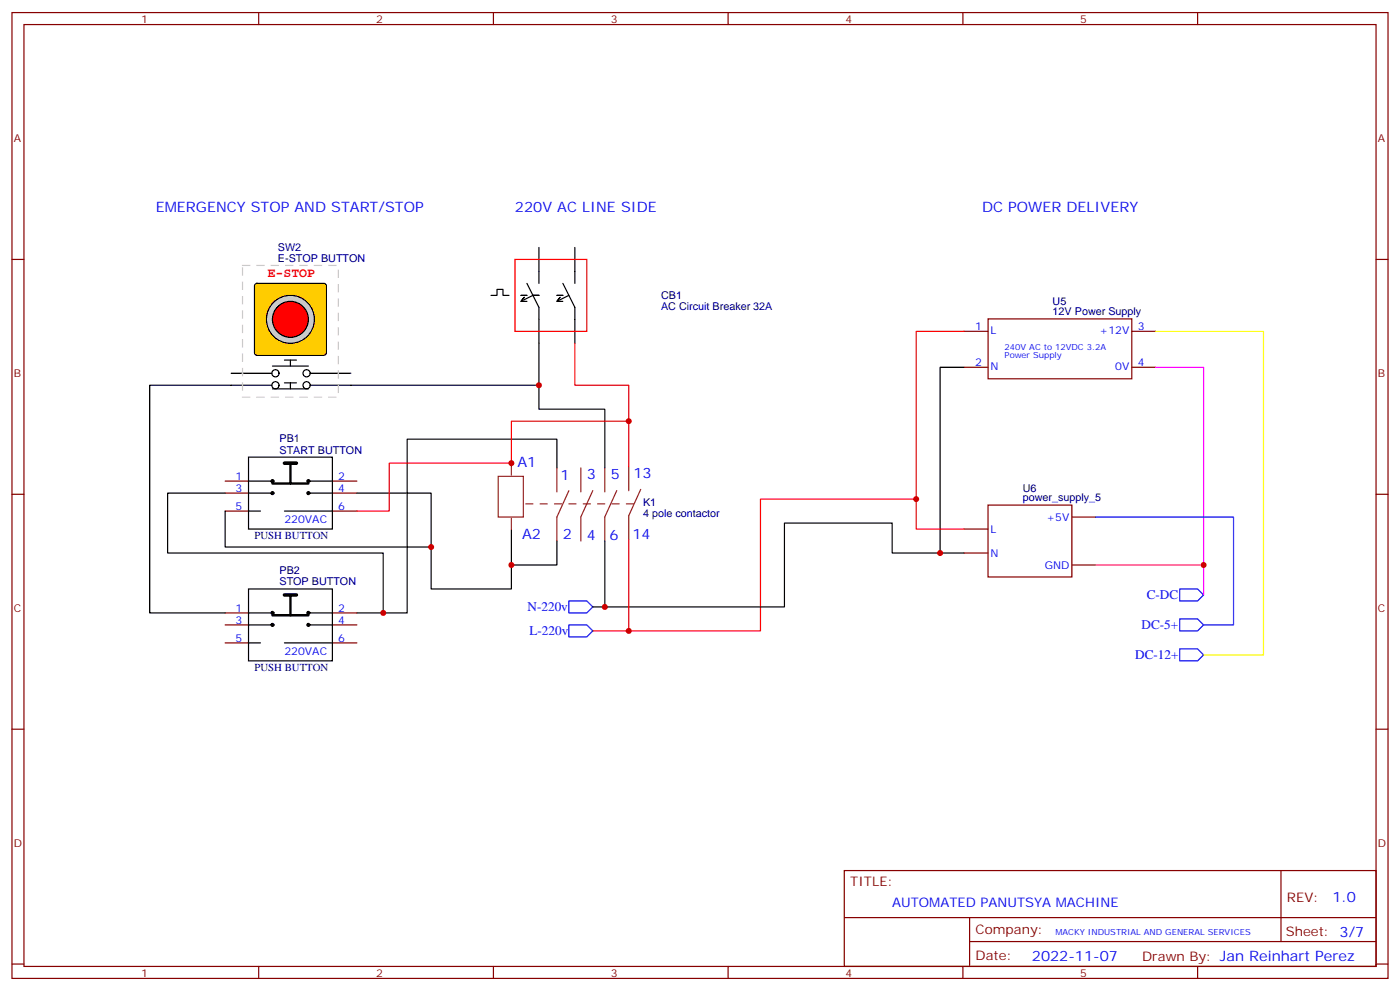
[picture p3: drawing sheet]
<svg xmlns="http://www.w3.org/2000/svg" width="412mm" height="292mm" viewBox="0 0 412 292" stroke-linecap="round" stroke-linejoin="round" font-family="sans-serif">
<g fill="none" stroke="#870000" stroke-width=".35">
<path d="M3.5 3.7h405.4v284.3h-405.4zM7.1 7.2h398.2v277.3h-398.2zM76.2 3.7v3.5M145.3 3.7v3.5M214.5 3.7v3.5M283.6 3.7v3.5M352.8 3.7v3.5M3.5 76.4h3.6M405.3 76.4h3.6M284 97.5h7M291.1 93.9h42.3v17.6h-42.3zM333.4 97.5h7"/>
<path d="M284 108.1h7M333.4 108.1h7M3.5 145.5h3.6M284 155.8h7M291 148.7h24.7v21.2h-24.7zM315.7 152.2h7.1M405.3 145.5h3.6M284 162.8h7M315.7 166.3h7.1M3.5 214.7h3.6M405.3 214.7h3.6M248.7 256.3h156.6v28.2h-156.6z"/>
<path d="M377.3 256.3v20.9M248.7 270.1h156.5M285.6 277.2h119.6M285.6 270.1v14.2M3.5 283.8h3.6M76.2 284.5v3.5M145.3 284.5v3.5M214.5 284.5v3.5M283.6 284.5v3.5M352.8 284.5v3.5M405.3 283.8h3.6"/>
</g>
<path d="M75.2 83.6l.5-.2h19.7l.5 .2 .2 .5v19.8l-.2 .5-.5 .2h-19.7l-.5-.2-.2-.5v-19.8z" fill="#fc0" stroke="#000" stroke-width=".35"/>
<g fill="none" stroke="#000" stroke-width=".35">
<path d="M68.1 109.9h12M80.3 107.8h10.5M83.8 106h3.5M85.5 106v1.8M91.4 109.9h12"/>
<circle cx="81.1" cy="109.9" r="1.06"/>
<circle cx="90.3" cy="109.9" r="1.06"/>
</g>
<circle cx="85.5" cy="94" r="7.1" fill="#ccc" stroke="#000" stroke-width=".35"/>
<circle cx="85.5" cy="94" r="5.3" fill="#f00" stroke="#000" stroke-width=".35"/>
<g fill="none" stroke="#000" stroke-width=".35">
<path d="M158.7 72.8v10.6M169.3 72.8v10.6M144.6 87h1.8v-1.8h1.8v1.8h1.7M153.5 87h1.7M154.5 87.5l-.9 1.1M155.2 83.4l3.5 7.1v22.9h-67.3M158.7 87h-1.7l-3.5 1.7h1.7M164 87h1.8M165 87.5l-.9 1.1M165.8 83.4l3.5 7.1v10.6M167.6 87l-3.6 1.7h1.8M80.1 113.4h-36v67h22.2"/>
<path d="M80.3 114.5h10.5M83.8 112.7h3.5M85.5 112.7v1.8M158.7 113.4v7.1h19.5v17.3M284 108.1h-7.1v54.7h7.1M73.2 134.6h24.7v21.2h-24.7zM164 137.8v-8.5h-44.1v51.1h-7M66.3 145.2h-16.9v17.6h63.5v17.6h-7.8M66.3 150.5v10.5h60.7M73.2 150.5h3.5M73.2 145.2h7.1M73.2 141.6h7.1"/>
<path d="M83.8 150.5h14.1M90.8 145.2h7.1M90.8 141.6h7.1M105.1 145.2h21.9v28.2h23.6v-17.3M164 159.3v7h-13.4M178.2 159.3v19.4h-3.6M73.2 173.4h24.7v21.2h-24.7zM276.9 162.8h-14.1v-8.8h-31.7v24.7h-52.9M73.2 189.3h3.5M73.2 184h7.1M73.2 180.4h7.1M83.8 189.3h14.1"/>
<path d="M90.8 184h7.1M90.8 180.4h7.1"/>
<circle cx="81.1" cy="113.4" r="1.06"/>
<circle cx="90.3" cy="113.4" r="1.06"/>
</g>
<path d="M71.4 78.1h28.3v38.8h-28.3z" fill="none" stroke="#ccc" stroke-width=".35" stroke-dasharray="2.1 2.1"/>
<path d="M83.8 136.3h3.5M83.8 175.2h3.5" fill="none" stroke="#000" stroke-width="1.1"/>
<path d="M85.5 136.3v6M80.3 142.3h10.5M85.5 175.2v6M80.3 181.2h10.5" fill="none" stroke="#000" stroke-width=".71"/>
<g fill="#000" stroke="#000" stroke-width=".35">
<circle cx="80.3" cy="141.6" r=".44"/>
<circle cx="80.3" cy="145.2" r=".44"/>
<circle cx="90.8" cy="141.6" r=".44"/>
<circle cx="90.8" cy="145.2" r=".44"/>
<circle cx="80.3" cy="180.4" r=".44"/>
<circle cx="80.3" cy="184" r=".44"/>
<circle cx="90.8" cy="180.4" r=".44"/>
<circle cx="90.8" cy="184" r=".44"/>
</g>
<path d="M66.3 141.6h7.1M66.3 145.2h7.1M66.3 150.5h7.1M98.1 141.6h7M98.1 145.2h7M98.1 150.5h7M66.3 180.4h7.1M66.3 184h7.1M66.3 189.3h7.1M98.1 180.4h7M98.1 184h7M98.1 189.3h7" fill="none" stroke="#870000" stroke-width=".35"/>
<path d="M150.6 136.3v3.6M164 137.8v7M171.1 137.8v7M178.2 137.8v7M185.2 137.4v7.1M146.8 140.2h7.4v12h-7.4zM150.6 152.6v3.5M167.6 144.5l-3.6 7.7v7.1M174.6 144.4l-3.5 7.8v7.1M181.7 144.4l-3.5 7.8v7.1M188.7 144.1l-3.5 7.7v7.1" fill="none" stroke="#8c2424" stroke-width=".35"/>
<path d="M186.6 148.3h-33.1" fill="none" stroke="#8c2424" stroke-width=".35" stroke-dasharray="2.1 2.1"/>
<path d="M151.7 76.4h21.2v21.1h-21.2zM284 97.5h-14.1v58.3h14.1M169.3 101.1v12.3h15.9v24M185.2 124h-34.6v12.3h-35.9v14.2h-9.6M185.2 158.9v26.8h-10.6M269.9 146.9h-45.9v38.8h-38.8" fill="none" stroke="#f00" stroke-width=".35"/>
<path d="M322.8 152.2h40.6v31.8h-8.9M167.6 176.9h5.3l1.7 1.8-1.7 1.7h-5.3zM347.5 173.4h5.3l1.7 1.8-1.7 1.7h-5.3zM167.6 184h5.3l1.7 1.7-1.7 1.8h-5.3zM347.5 182.2h5.3l1.7 1.8-1.7 1.7h-5.3zM347.5 191h5.3l1.7 1.8-1.7 1.8h-5.3z" fill="none" stroke="#00f" stroke-width=".35"/>
<path d="M340.4 108.1h14.1v58.2M322.8 166.3h31.7v8.9" fill="none" stroke="#f0f" stroke-width=".35"/>
<path d="M340.4 97.5h31.8v95.3h-17.7" fill="none" stroke="#ff0" stroke-width=".35"/>
<g fill="#c00">
<circle cx="150.6" cy="166.3" r=".88"/>
<circle cx="112.9" cy="180.4" r=".88"/>
<circle cx="158.8" cy="113.4" r=".88"/>
<circle cx="185.2" cy="124" r=".88"/>
<circle cx="150.6" cy="136.3" r=".88"/>
<circle cx="127" cy="161" r=".88"/>
<circle cx="269.9" cy="146.9" r=".88"/>
<circle cx="276.9" cy="162.8" r=".88"/>
<circle cx="354.5" cy="166.3" r=".88"/>
<circle cx="185.2" cy="185.7" r=".88"/>
<circle cx="178.2" cy="178.7" r=".88"/>
</g>
<g font-size="4.2" fill="#00f">
<text x="45.9" y="62.3">EMERGENCY STOP AND START/STOP</text>
<text x="151.7" y="62.3">220V AC LINE SIDE</text>
<text x="289.3" y="62.3">DC POWER DELIVERY</text>
<text x="152.4" y="137.5">A1</text>
<text x="165.1" y="141.3">1</text>
<text x="172.9" y="140.9">3</text>
<text x="179.9" y="140.9">5</text>
<text x="186.6" y="140.6">13</text>
<text x="153.8" y="158.6">A2</text>
<text x="165.8" y="158.6">2</text>
<text x="172.9" y="158.9">4</text>
<text x="179.6" y="158.9">6</text>
<text x="186.3" y="158.6">14</text>
<text x="392.5" y="265.6">1.0</text>
<text x="304" y="282.9">2022-11-07</text>
</g>
<text font-size="3.9" fill="#f00" x="78.8" y="81.7">E-STOP</text>
<g font-size="3.9" fill="#00f">
<text x="155.4" y="179.8">N-220v</text>
<text x="337.8" y="176.4">C-DC</text>
<text x="336.3" y="185.2">DC-5+</text>
<text x="156" y="186.8">L-220v</text>
<text x="334.4" y="194">DC-12+</text>
<text x="262.8" y="266.9">AUTOMATED PANUTSYA MACHINE</text>
</g>
<g font-size="3.9" fill="#800">
<text x="250.5" y="260.9">TITLE:</text>
<text x="379.1" y="265.6">REV:</text>
<text x="287.4" y="275.1">Company:</text>
<text x="378.7" y="275.7">Sheet: 3/7</text>
<text x="287.4" y="282.8">Date:</text>
<text x="336.4" y="282.8">Drawn By: Jan Reinhart Perez</text>
</g>
<g font-size="3.2" fill="#800">
<text x="41.6" y="6.7">1</text>
<text x="110.8" y="6.7">2</text>
<text x="179.9" y="6.7">3</text>
<text x="249.1" y="6.7">4</text>
<text x="318.2" y="6.7">5</text>
<text x="4.1" y="41.8">A</text>
<text x="405.9" y="41.8">A</text>
<text x="4.1" y="110.9">B</text>
<text x="405.9" y="110.9">B</text>
<text x="4.1" y="180.1">C</text>
<text x="405.9" y="180.1">C</text>
<text x="4.1" y="249.2">D</text>
<text x="405.9" y="249.2">D</text>
<text x="41.6" y="287.5">1</text>
<text x="110.8" y="287.5">2</text>
<text x="179.9" y="287.5">3</text>
<text x="249.1" y="287.5">4</text>
<text x="318.2" y="287.5">5</text>
</g>
<g font-size="3.2" fill="#000080">
<text x="81.9" y="77.1">E-STOP BUTTON</text>
<text x="81.9" y="73.8">SW2</text>
<text x="194.7" y="88">CB1</text>
<text x="310.1" y="89.9">U5</text>
<text x="194.7" y="91.2">AC Circuit Breaker 32A</text>
<text x="310.1" y="92.8">12V Power Supply</text>
<text x="82.3" y="130.2">PB1</text>
<text x="82.3" y="133.5">START BUTTON</text>
<text x="189.4" y="149">K1</text>
<text x="301.3" y="147.6">power_supply_5</text>
<text x="301.3" y="144.7">U6</text>
<text x="189.4" y="152.2">4 pole contactor</text>
<text x="75" y="158.7">PUSH BUTTON</text>
<text x="82.3" y="172.3">STOP BUTTON</text>
<text x="82.3" y="169">PB2</text>
<text x="75" y="197.5">PUSH BUTTON</text>
</g>
<g font-size="3.2" fill="#00f">
<text x="287.3" y="97">1</text>
<text x="291.8" y="98.5">L</text>
<text x="323.9" y="98.5">+12V</text>
<text x="335.2" y="97">3</text>
<text x="287.3" y="107.6">2</text>
<text x="335.2" y="107.6">4</text>
<text x="291.8" y="109">N</text>
<text x="328.5" y="109">0V</text>
<text x="69.4" y="141.3">1</text>
<text x="99.7" y="141.3">2</text>
<text x="69.4" y="144.8">3</text>
<text x="99.7" y="144.8">4</text>
<text x="69.4" y="150.1">5</text>
<text x="83.8" y="154">220VAC</text>
<text x="99.7" y="150.1">6</text>
<text x="308.3" y="153.3">+5V</text>
<text x="291.7" y="156.8">L</text>
<text x="291.7" y="163.9">N</text>
<text x="307.7" y="167.4">GND</text>
<text x="69.4" y="180.1">1</text>
<text x="69.4" y="183.6">3</text>
<text x="99.7" y="180.1">2</text>
<text x="99.7" y="183.6">4</text>
<text x="69.4" y="188.9">5</text>
<text x="99.7" y="188.9">6</text>
<text x="83.8" y="192.8">220VAC</text>
</g>
<g font-size="2.5" fill="#00f">
<text x="295.9" y="103">240V AC to 12VDC 3.2A</text>
<text x="295.9" y="105.4">Power Supply</text>
<text x="310.9" y="275.1">MACKY INDUSTRIAL AND GENERAL SERVICES</text>
</g>
</svg>
